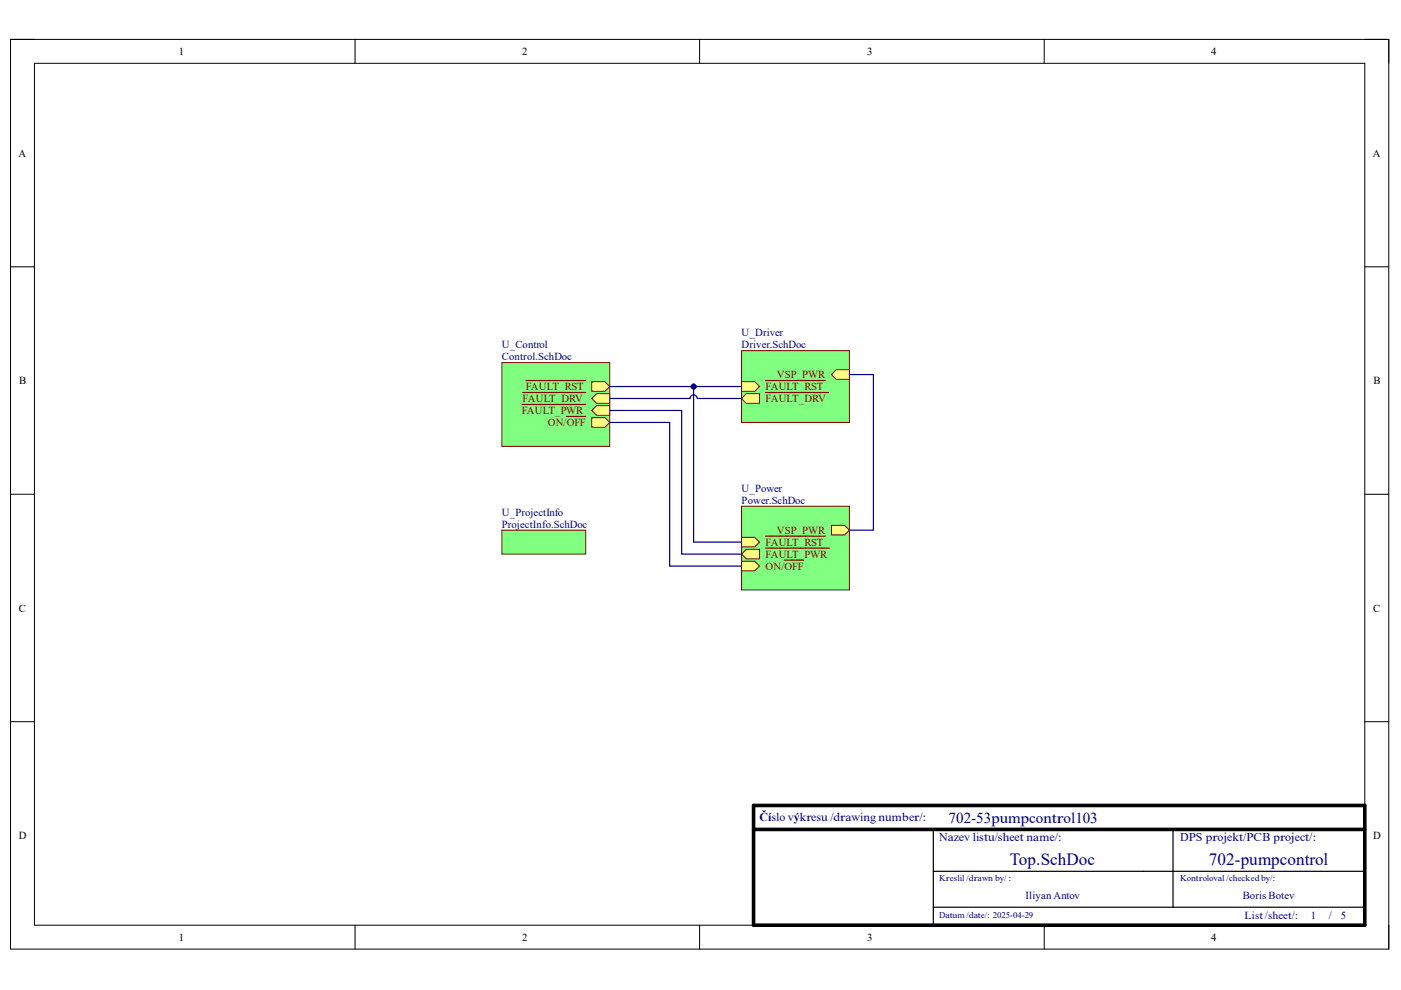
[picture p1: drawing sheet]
<svg xmlns="http://www.w3.org/2000/svg" width="297mm" height="210mm" viewBox="0 0 297 210" stroke-linecap="round" stroke-linejoin="round" font-family="sans-serif">
<path d="M2.2 8.4h292.2v192.8h-292.2z" fill="none" stroke="#000" stroke-width=".21"/>
<path d="M7.3 13.4h282.1v182.8h-282.1z" fill-rule="evenodd" fill="#fff"/>
<g fill="none" stroke="#000" stroke-width=".21">
<path d="M2.2 8.3h5.1M7.3 13.4h282.1v182.8h-282.1zM75.3 8.3v5.1M148.3 8.3v5.1M221.4 8.4v5M289.4 8.4h5v5M2.2 56.6h5.1M289.4 56.6h5M2.2 104.8h5.1M289.4 104.8h5M2.2 153h5.1M289.4 153h5"/>
<path d="M75.3 196.2v5M148.3 196.2v5M221.4 196.2v5M294.4 196.2v5"/>
</g>
<path d="M159.8 170.8h129.6v25.4h-129.6zM159.8 175.9h129.6" fill="none" stroke="#000" stroke-width=".76"/>
<path d="M197.9 175.9v20.3M248.7 175.9v16.5M197.9 184.7h91.5M197.9 192.4h91.5" fill="none" stroke="#000" stroke-width=".25"/>
<path d="M106.4 112.4h17.8v5.1h-17.8z" fill-rule="evenodd" fill="#81ff81"/>
<path d="M106.4 112.4h17.8v5.1h-17.8z" fill="none" stroke="#810000" stroke-width=".21"/>
<path d="M157.2 107.3h22.9v17.8h-22.9z" fill-rule="evenodd" fill="#81ff81"/>
<path d="M157.2 107.3h22.9v17.8h-22.9z" fill="none" stroke="#810000" stroke-width=".21"/>
<path d="M157.2 119h2.8l1 1-1 1h-2.8z" fill-rule="evenodd" fill="#ffff81"/>
<path d="M157.2 119h2.8l1 1-1 1h-2.8z" fill="none" stroke="#810000" stroke-width=".21"/>
<path d="M166.3 118.8h4.1" fill="none" stroke="#810000" stroke-width=".25"/>
<path d="M157.2 117.5l1-1h2.8v2h-2.8z" fill-rule="evenodd" fill="#ffff81"/>
<path d="M157.2 117.5l1-1h2.8v2h-2.8z" fill="none" stroke="#810000" stroke-width=".21"/>
<path d="M162.3 116.2h13.5" fill="none" stroke="#810000" stroke-width=".25"/>
<path d="M157.2 113.9h2.8l1 1-1 1.1h-2.8z" fill-rule="evenodd" fill="#ffff81"/>
<path d="M157.2 113.9h2.8l1 1-1 1.1h-2.8z" fill="none" stroke="#810000" stroke-width=".21"/>
<path d="M162.3 113.7h12.7" fill="none" stroke="#810000" stroke-width=".25"/>
<path d="M176.3 111.4h2.8l1 1-1 1h-2.8z" fill-rule="evenodd" fill="#ffff81"/>
<path d="M176.3 111.4h2.8l1 1-1 1h-2.8z" fill="none" stroke="#810000" stroke-width=".21"/>
<path d="M157.2 74.3h22.9v15.3h-22.9z" fill-rule="evenodd" fill="#81ff81"/>
<path d="M157.2 74.3h22.9v15.3h-22.9z" fill="none" stroke="#810000" stroke-width=".21"/>
<path d="M176.3 79.4l1-1h2.8v2h-2.8z" fill-rule="evenodd" fill="#ffff81"/>
<path d="M176.3 79.4l1-1h2.8v2h-2.8z" fill="none" stroke="#810000" stroke-width=".21"/>
<path d="M157.2 84.5l1-1h2.8v2h-2.8z" fill-rule="evenodd" fill="#ffff81"/>
<path d="M157.2 84.5l1-1h2.8v2h-2.8z" fill="none" stroke="#810000" stroke-width=".21"/>
<path d="M162.3 83.2h13.4" fill="none" stroke="#810000" stroke-width=".25"/>
<path d="M157.2 80.9h2.8l1 1.1-1 1h-2.8z" fill-rule="evenodd" fill="#ffff81"/>
<path d="M157.2 80.9h2.8l1 1.1-1 1h-2.8z" fill="none" stroke="#810000" stroke-width=".21"/>
<path d="M162.3 80.7h12.7" fill="none" stroke="#810000" stroke-width=".25"/>
<path d="M106.4 76.9h22.9v17.7h-22.9z" fill-rule="evenodd" fill="#81ff81"/>
<path d="M106.4 76.9h22.9v17.7h-22.9z" fill="none" stroke="#810000" stroke-width=".21"/>
<path d="M125.5 87l1-1h2.8v2h-2.8z" fill-rule="evenodd" fill="#ffff81"/>
<path d="M125.5 87l1-1h2.8v2h-2.8z" fill="none" stroke="#810000" stroke-width=".21"/>
<path d="M110.7 85.8h13.5" fill="none" stroke="#810000" stroke-width=".25"/>
<path d="M125.5 84.5l1-1h2.8v2h-2.8z" fill-rule="evenodd" fill="#ffff81"/>
<path d="M125.5 84.5l1-1h2.8v2h-2.8z" fill="none" stroke="#810000" stroke-width=".21"/>
<path d="M110.8 83.2h13.4" fill="none" stroke="#810000" stroke-width=".25"/>
<path d="M125.5 88.5h2.8l1 1.1-1 1h-2.8z" fill-rule="evenodd" fill="#ffff81"/>
<path d="M125.5 88.5h2.8l1 1.1-1 1h-2.8z" fill="none" stroke="#810000" stroke-width=".21"/>
<path d="M120.1 88.3h4.1" fill="none" stroke="#810000" stroke-width=".25"/>
<path d="M125.5 80.9h2.8l1 1.1-1 1h-2.8z" fill-rule="evenodd" fill="#ffff81"/>
<path d="M125.5 80.9h2.8l1 1.1-1 1h-2.8z" fill="none" stroke="#810000" stroke-width=".21"/>
<path d="M111.5 80.7h12.7" fill="none" stroke="#810000" stroke-width=".25"/>
<path d="M180.1 79.4h5.1v33h-5.1M129.3 89.6h12.7v30.4h15.2M129.3 87h15.2v30.5h12.7M147.1 82h10.1" fill="none" stroke="#000081" stroke-width=".25"/>
<circle cx="147.1" cy="82" r=".51" fill="#000081"/>
<circle cx="147.1" cy="82" r=".51" fill="none" stroke="#000081" stroke-width=".21"/>
<path d="M129.3 82h17.8v32.9h10.1" fill="none" stroke="#000081" stroke-width=".25"/>
<circle cx="147.1" cy="82" r=".51" fill="#000081"/>
<circle cx="147.1" cy="82" r=".51" fill="none" stroke="#000081" stroke-width=".21"/>
<path d="M129.3 84.5h17a.76 .76 0 0 1 .8-.8 .76 .76 0 0 1 .7 .8h9.4" fill="none" stroke="#000081" stroke-width=".25"/>
<g font-size="3.6" fill="#000081">
<text x="214.1" y="183.5">Top.SchDoc</text>
<text x="256.3" y="183.5">702-pumpcontrol</text>
</g>
<text font-size="3.2" fill="#000081" x="201.1" y="174.5">702-53pumpcontrol103</text>
<g font-size="2.5" fill="#000081">
<text x="161" y="174">Číslo výkresu /drawing number/:</text>
<text x="199.1" y="178.3">Nazev listu/sheet name/:</text>
<text x="250.2" y="178.3">DPS projekt/PCB project/:</text>
</g>
<g font-size="2.3">
<text x="37.9" y="11.7">1</text>
<text x="110.7" y="11.7">2</text>
<text x="183.9" y="11.7">3</text>
<text x="256.8" y="11.7">4</text>
<text x="3.9" y="33.3">A</text>
<text x="291" y="33.3">A</text>
<text x="4.1" y="81.4">B</text>
<text x="291.2" y="81.4">B</text>
<text x="4" y="129.7">C</text>
<text x="291.1" y="129.7">C</text>
<text x="4" y="177.9">D</text>
<text x="291.1" y="177.9">D</text>
<text x="37.9" y="199.5">1</text>
<text x="110.7" y="199.5">2</text>
<text x="183.9" y="199.5">3</text>
<text x="256.8" y="199.5">4</text>
</g>
<g font-size="2.3" fill="#000081">
<text x="157.2" y="71.3">U_Driver</text>
<text x="106.4" y="73.8">U_Control</text>
<text x="106.4" y="76.4">Control.SchDoc</text>
<text x="157.2" y="73.8">Driver.SchDoc</text>
<text x="157.2" y="104.3">U_Power</text>
<text x="157.2" y="106.9">Power.SchDoc</text>
<text x="106.4" y="109.4">U_ProjectInfo</text>
<text x="106.4" y="111.9">ProjectInfo.SchDoc</text>
<text x="217.5" y="190.6">Iliyan Antov</text>
<text x="263.5" y="190.6">Boris Botev</text>
<text x="263.9" y="194.9">List /sheet/:</text>
<text x="277.9" y="194.9">1</text>
<text x="281.7" y="194.9">/</text>
<text x="284.3" y="194.9">5</text>
</g>
<g font-size="2.3" fill="#810000">
<text x="111.5" y="82.7">FAULT_RST</text>
<text x="162.3" y="82.7">FAULT_RST</text>
<text x="164.7" y="80.2">VSP_PWR</text>
<text x="110.6" y="87.8">FAULT_PWR</text>
<text x="110.8" y="85.2">FAULT_DRV</text>
<text x="162.3" y="85.2">FAULT_DRV</text>
<text x="116.1" y="90.4">ON/OFF</text>
<text x="164.7" y="113.2">VSP_PWR</text>
<text x="162.3" y="118.3">FAULT_PWR</text>
<text x="162.3" y="115.7">FAULT_RST</text>
<text x="162.3" y="120.8">ON/OFF</text>
</g>
<g font-size="1.9" fill="#000081">
<text x="199.1" y="186.9">Kreslil /drawn by/ :</text>
<text x="250.2" y="186.9">Kontroloval /checkedby/:</text>
<text x="199.1" y="194.7">Datum /date/: 2025-04-29</text>
</g>
</svg>
